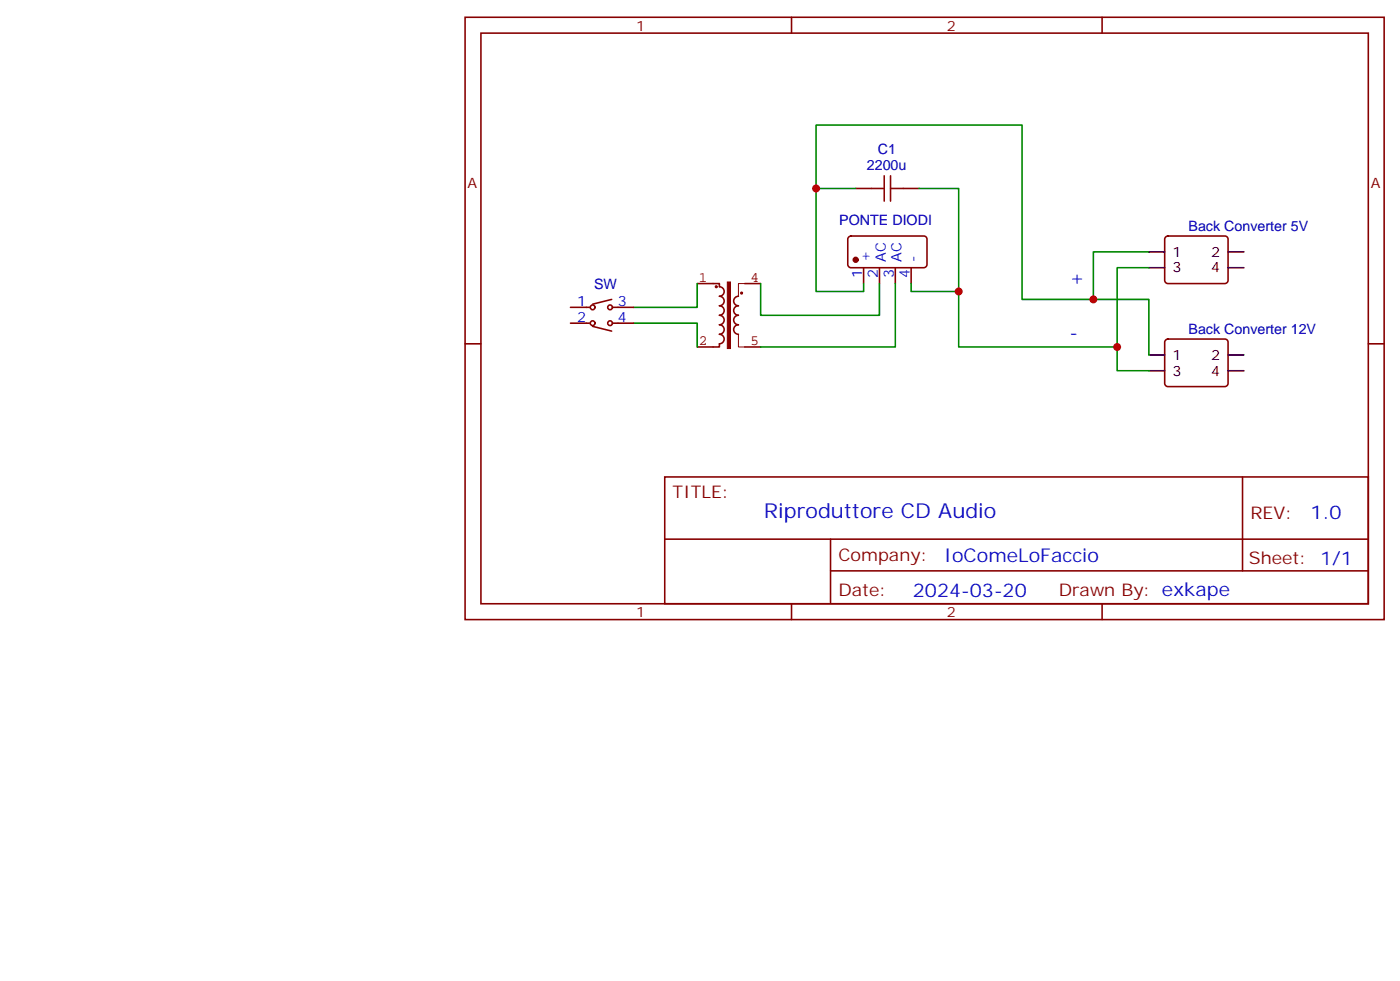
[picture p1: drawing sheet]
<svg xmlns="http://www.w3.org/2000/svg" width="312mm" height="218mm" viewBox="0 0 312 218" stroke-linecap="round" stroke-linejoin="round" font-family="sans-serif">
<g fill="none" stroke="#870000" stroke-width=".35">
<path d="M103.5 3.8h204.7v134.1h-204.7zM107.1 7.4h197.5v127h-197.5zM176.2 3.8v3.6M245.4 3.8v3.6M189 52.7l.4-.2h16.3a.71 .71 0 0 1 .7 .7v5.7a.76 .76 0 0 1-.7 .7h-16.3a.76 .76 0 0 1-.7-.7v-5.7zM190.5 41.9h3.5M192.3 59.6v3.5M195.8 59.6v3.5M199.3 59.6v3.5M201.1 41.9h3.5M202.8 59.6v3.5M259.5 52.7l.5-.2h12.7a.71 .71 0 0 1 .7 .7v9.2a.76 .76 0 0 1-.7 .7h-12.7a.76 .76 0 0 1-.7-.7v-9.2z"/>
<path d="M103.5 76.5h3.6M127 68.4h4.2M127 71.9h4.2M131.9 72.6l4.3 1.1M136.2 66.6l-4.3 1.1M136.5 68.4h4.6M136.5 71.9h4.6M259.5 75.7l.5-.2h12.7a.71 .71 0 0 1 .7 .7v9.1a.76 .76 0 0 1-.7 .7h-12.7a.76 .76 0 0 1-.7-.7v-9.1zM304.6 76.5h3.6M148 106.2h156.6v28.2h-156.6zM148 120h156.5M184.9 120v14.1"/>
<path d="M276.6 106.2v20.9M176.2 134.4v3.5M184.9 127.1h119.6M245.4 134.4v3.5"/>
<circle cx="131.9" cy="68.4" r=".53"/>
<circle cx="131.9" cy="71.9" r=".53"/>
<circle cx="135.8" cy="68.4" r=".53"/>
<circle cx="135.8" cy="71.9" r=".53"/>
</g>
<path d="M161.9 62.8h.7v14.8h-.7z" fill="#850000" stroke="#850000" stroke-width=".22"/>
<path d="M155.2 63.1h5v.7a1.06 1.06 0 0 1 1 1.1 1.06 1.06 0 0 1-1 1 1.06 1.06 0 0 1 1 1.1 1.06 1.06 0 0 1-1 1.1 1.06 1.06 0 0 1 1 1 1.06 1.06 0 0 1-1 1.1 1.06 1.06 0 0 1 1 1 1.06 1.06 0 0 1-1 1.1 1.06 1.06 0 0 1 1 1 1.06 1.06 0 0 1-1 1.1 1.06 1.06 0 0 1 1 1.1 1.06 1.06 0 0 1-1 1v.7h-5M159.6 63.8l-.1-.2-.2 .2 .3 .1M164.4 65.9a1.06 1.06 0 0 0-1.1 1.1 1.06 1.06 0 0 0 1.1 1.1 1.06 1.06 0 0 0-1.1 1 1.06 1.06 0 0 0 1.1 1.1 1.06 1.06 0 0 0-1.1 1 1.06 1.06 0 0 0 1.1 1.1 1.06 1.06 0 0 0-1.1 1 1.06 1.06 0 0 0 1.1 1.1M165.3 65.2l-.2-.1-.2 .1 .3 .1M165.8 63.1h3.5M165.8 77.2h3.5" fill="none" stroke="#850000" stroke-width=".35"/>
<path d="M164.4 74.4v2.8h1.4M165.8 63.1h-1.4v2.8" fill="none" stroke="#850000" stroke-width=".22"/>
<path d="M196.8 39.1v5.7M198.3 39.1v5.7M194 41.9h2.8M198.3 41.9h2.8" fill="none" stroke="#a10000" stroke-width=".35"/>
<circle cx="190.5" cy="57.8" r=".53" fill="#870000" stroke="#870000" stroke-width=".35"/>
<path d="M181.7 41.9v-14.1h45.8v38.8h15.9v-10.5h12.4M190.5 41.9h-8.8v23h10.6v-1.8M204.6 41.9h8.8v23h-10.6v-1.8M255.8 59.6h-7.1v17.6h-35.3v-12.3M141.1 71.9h14.1v5.3M155.2 63.1v5.3h-14.1M169.3 63.1v7.1h26.5v-7.1M199.3 63.1v14.1h-30M243.4 66.6h12.4v12.4M248.7 77.2v5.3h7.1" fill="none" stroke="#008700" stroke-width=".35"/>
<path d="M255.8 56.1h3.5M255.8 59.6h3.5M273.4 56.1h3.5M273.4 59.6h3.5M255.8 79h3.5M273.4 79h3.5M255.8 82.5h3.5M273.4 82.5h3.5" fill="none" stroke="#000" stroke-width=".35"/>
<g fill="#c00">
<circle cx="181.7" cy="41.9" r=".88"/>
<circle cx="213.4" cy="64.9" r=".88"/>
<circle cx="243.4" cy="66.6" r=".88"/>
<circle cx="248.7" cy="77.2" r=".88"/>
</g>
<text font-size="4.6" fill="#00f" x="170.1" y="115.2">Riproduttore CD Audio</text>
<g font-size="4.2" fill="#00f">
<text x="238.1" y="63.1">+</text>
<text x="238.1" y="75.5">-</text>
<text x="291.8" y="115.4">1.0</text>
<text x="210.2" y="125">IoComeLoFaccio</text>
<text x="203.2" y="132.8">2024-03-20</text>
</g>
<g font-size="3.9" fill="#800">
<text x="149.8" y="110.7">TITLE:</text>
<text x="278.4" y="115.4">REV:</text>
<text x="186.7" y="124.9">Company:</text>
<text x="278" y="125.6">Sheet: 1/1</text>
<text x="186.7" y="132.6">Date:</text>
<text x="235.7" y="132.7">Drawn By: exkape</text>
</g>
<g font-size="3.2" fill="#800">
<text x="141.6" y="6.8">1</text>
<text x="210.8" y="6.8">2</text>
<text x="104.1" y="41.9">A</text>
<text x="305.2" y="41.9">A</text>
<text x="141.6" y="137.4">1</text>
<text x="210.8" y="137.4">2</text>
</g>
<g font-size="3.2" fill="#000080">
<text x="195.4" y="34.3">C1</text>
<text x="193" y="37.8">2200u</text>
<text x="186.9" y="50.1">PONTE DIODI</text>
<text x="264.6" y="51.5">Back Converter 5V</text>
<text x="132.3" y="64.3">SW</text>
<text x="264.6" y="74.4">Back Converter 12V</text>
</g>
<g font-size="3.2" fill="#00f">
<text x="193.7" y="58.3" transform="rotate(-90 193.7 58.3)">+</text>
<text x="197.2" y="58.3" transform="rotate(-90 197.2 58.3)">AC</text>
<text x="200.7" y="58.3" transform="rotate(-90 200.7 58.3)">AC</text>
<text x="204.3" y="58.3" transform="rotate(-90 204.3 58.3)">-</text>
<text x="191.9" y="61.8" transform="rotate(-90 191.9 61.8)">1</text>
<text x="195.4" y="61.8" transform="rotate(-90 195.4 61.8)">2</text>
<text x="199" y="61.8" transform="rotate(-90 199 61.8)">3</text>
<text x="202.5" y="61.8" transform="rotate(-90 202.5 61.8)">4</text>
<text x="128.5" y="68.1">1</text>
<text x="128.5" y="71.6">2</text>
<text x="137.6" y="68.1">3</text>
<text x="137.6" y="71.6">4</text>
</g>
<g font-size="3.2">
<text x="261.1" y="57.1">1</text>
<text x="269.6" y="57.1">2</text>
<text x="261.1" y="60.6">3</text>
<text x="269.6" y="60.6">4</text>
<text x="261.1" y="80">1</text>
<text x="261.1" y="83.6">3</text>
<text x="269.6" y="80">2</text>
<text x="269.6" y="83.6">4</text>
</g>
<g font-size="3.2" fill="#840000">
<text x="155.6" y="62.8">1</text>
<text x="167.1" y="62.8">4</text>
<text x="155.6" y="76.9">2</text>
<text x="167.1" y="76.9">5</text>
</g>
</svg>
